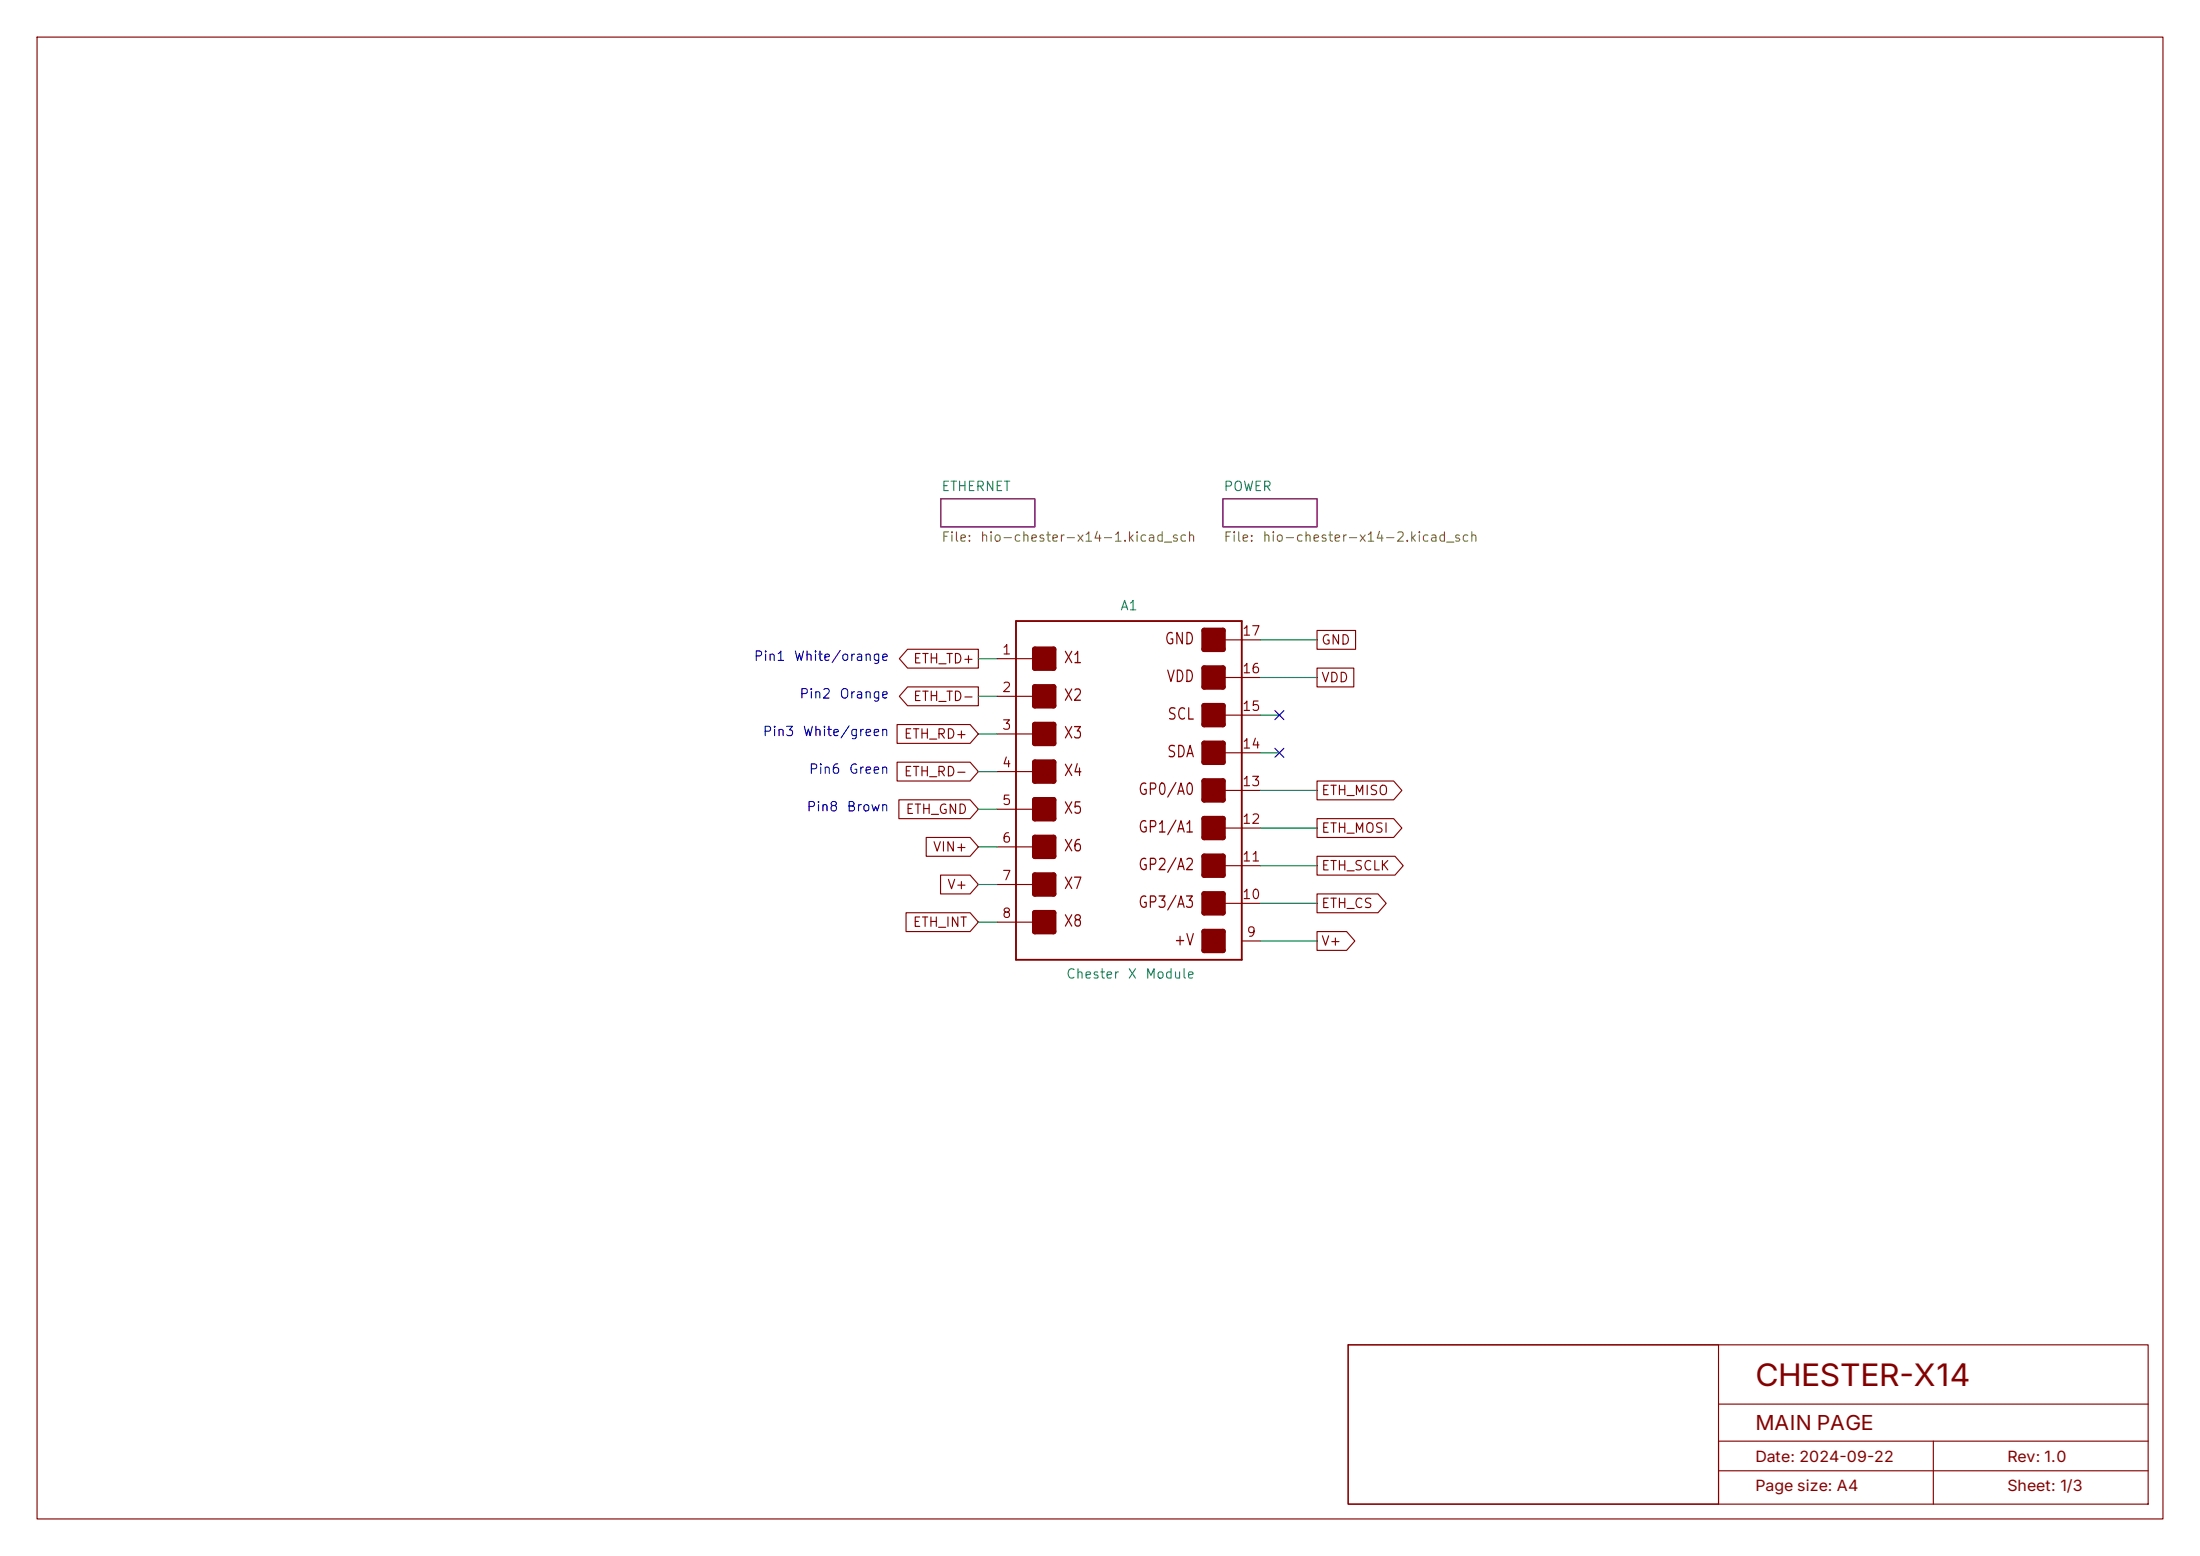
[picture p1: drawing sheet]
<svg xmlns="http://www.w3.org/2000/svg" width="297mm" height="210mm" viewBox="0 0 297 210" stroke-linecap="round" stroke-linejoin="round" font-family="sans-serif">
<g fill="none" stroke="#840000" stroke-width=".15">
<path d="M5 5h287v200h-287zM121.1 97.8h9.9l1.1 1.3-1.1 1.2h-9.9zM122.5 87.6h9.6v2.6h-9.6l-1.1-1.3zM122.5 92.7h9.6v2.6h-9.6l-1.1-1.3zM134.6 88.9h5.1M134.6 94h5.1M134.6 99.1h5.1M165.1 86.4h5.1M165.1 91.4h5.1M165.1 96.5h5.1M177.8 90.2h5v2.5h-5zM177.8 85.1h5.2v2.5h-5.2z"/>
<path d="M121.1 102.9h9.9l1.1 1.2-1.1 1.3h-9.9zM121.3 107.9h9.7l1.1 1.3-1.1 1.3h-9.7zM125 113h6l1.1 1.3-1.1 1.3h-6zM127 118.1h4l1.1 1.3-1.1 1.3h-4zM134.6 104.1h5.1M134.6 109.2h5.1M134.6 114.3h5.1M134.6 119.4h5.1M165.1 101.6h5.1M165.1 106.7h5.1M165.1 111.8h5.1M165.1 116.8h5.1"/>
<path d="M177.8 105.4h10.3l1.2 1.3-1.2 1.3h-10.3zM177.8 115.6h10.5l1.1 1.2-1.1 1.3h-10.5zM177.8 110.5h10.3l1.2 1.3-1.2 1.2h-10.3zM122.3 123.2h8.7l1.1 1.3-1.1 1.2h-8.7zM134.6 124.5h5.1M165.1 121.9h5.1M167.6 127h2.6M177.8 125.7h4l1.1 1.3-1.1 1.3h-4zM177.8 120.6h8.2l1.1 1.3-1.1 1.3h-8.2zM182 181.5h108v21.5h-108zM182 181.5h50v21.5h-50zM232 198.5h58"/>
<path d="M232 189.5h58M261 194.5v8.5M290 194.5h-58v8.5"/>
</g>
<path d="M127 67.3h12.7v3.8h-12.7zM165.1 67.3h12.7v3.8h-12.7z" fill="none" stroke="#840084" stroke-width=".15"/>
<path d="M137.2 83.8h30.4v45.7h-30.4z" fill="none" stroke="#840000" stroke-width=".25"/>
<g fill="none" stroke="#840000" stroke-width=".76">
<path d="M139.7 87.6h2.5v2.6h-2.5zM139.7 92.7h2.5v2.6h-2.5zM139.7 97.8h2.5v2.5h-2.5zM162.6 85.1h2.5v2.5h-2.5zM162.6 90.2h2.5v2.5h-2.5zM162.6 95.3h2.5v2.5h-2.5zM139.7 102.9h2.5v2.5h-2.5zM139.7 108h2.5v2.5h-2.5zM139.7 113h2.5v2.6h-2.5zM139.7 118.1h2.5v2.6h-2.5zM162.6 100.3h2.5v2.6h-2.5zM162.6 105.4h2.5v2.6h-2.5z"/>
<path d="M162.6 110.5h2.5v2.5h-2.5zM162.6 115.6h2.5v2.5h-2.5zM139.7 123.2h2.5v2.5h-2.5zM162.6 120.7h2.5v2.5h-2.5zM162.6 125.7h2.5v2.6h-2.5z"/>
</g>
<g fill="#840000" stroke="#840000" stroke-width=".15">
<path d="M139.7 87.6h2.5v2.6h-2.5z"/>
<path d="M139.7 92.7h2.5v2.6h-2.5z"/>
<path d="M139.7 97.8h2.5v2.5h-2.5z"/>
<path d="M139.7 102.9h2.5v2.5h-2.5z"/>
<path d="M139.7 108h2.5v2.5h-2.5z"/>
<path d="M139.7 113h2.5v2.6h-2.5z"/>
<path d="M139.7 118.1h2.5v2.6h-2.5z"/>
<path d="M139.7 123.2h2.5v2.5h-2.5z"/>
<path d="M162.6 85.1h2.5v2.5h-2.5z"/>
<path d="M162.6 90.2h2.5v2.5h-2.5z"/>
<path d="M162.6 95.3h2.5v2.5h-2.5z"/>
<path d="M162.6 100.3h2.5v2.6h-2.5z"/>
<path d="M162.6 105.4h2.5v2.6h-2.5z"/>
<path d="M162.6 110.5h2.5v2.5h-2.5z"/>
<path d="M162.6 115.6h2.5v2.5h-2.5z"/>
<path d="M162.6 120.7h2.5v2.5h-2.5z"/>
<path d="M162.6 125.7h2.5v2.6h-2.5z"/>
</g>
<g fill="none" stroke="#008400" stroke-width=".15">
<path d="M132.1 94h2.5M132.1 88.9h2.5M132.1 99.1h2.5M170.2 96.5h2.5M170.2 91.4h7.6M170.2 86.4h7.6M132.1 109.2h2.5M132.1 119.4h2.5M132.1 104.1h2.5M132.1 114.3h2.5M170.2 101.6h2.5M170.2 116.8h7.6"/>
<path d="M170.2 111.8h7.6M170.2 106.7h7.6M132.1 124.5h2.5M170.2 127h7.6M170.2 121.9h7.6"/>
</g>
<path d="M172.1 95.9l1.2 1.2M173.3 95.9l-1.2 1.2M172.1 101l1.2 1.2M173.3 101l-1.2 1.2" fill="none" stroke="#000084" stroke-width=".15"/>
<text font-size="4.2" fill="#840000" x="237" y="187">CHESTER-X14</text>
<text font-size="2.8" fill="#840000" x="237" y="193">MAIN PAGE</text>
<g font-size="2.1" fill="#840000">
<text x="237" y="197.3">Date: 2024-09-22</text>
<text x="271" y="197.3">Rev: 1.0</text>
<text x="237" y="201.3">Page size: A4</text>
<text x="271" y="201.3">Sheet: 1/3</text>
</g>
<g font-size="1.5" fill="#840000">
<text x="143.5" y="89.9">X1</text>
<text x="157.1" y="87.4">GND</text>
<text x="143.5" y="95">X2</text>
<text x="157.4" y="92.4">VDD</text>
<text x="143.5" y="100.1">X3</text>
<text x="157.5" y="97.5">SCL</text>
<text x="143.5" y="105.1">X4</text>
<text x="153.6" y="107.7">GP0/A0</text>
<text x="157.5" y="102.6">SDA</text>
<text x="143.5" y="110.2">X5</text>
<text x="153.6" y="112.8">GP1/A1</text>
<text x="143.5" y="115.3">X6</text>
<text x="153.6" y="117.8">GP2/A2</text>
<text x="143.5" y="120.4">X7</text>
<text x="143.5" y="125.5">X8</text>
<text x="153.6" y="122.9">GP3/A3</text>
<text x="158.4" y="128">+V</text>
</g>
<g font-size="1.3" fill="#008484">
<text x="127" y="66.6">ETHERNET</text>
<text x="165.1" y="66.6">POWER</text>
<text x="151.1" y="82.7">A1</text>
<text x="143.8" y="132.4">Chester</text>
<text x="152.1" y="132.4">X</text>
<text x="154.5" y="132.4">Module</text>
</g>
<g font-size="1.3" fill="#848400">
<text x="127" y="73.4">File:</text>
<text x="132.2" y="73.4">hio-chester-x14-1.kicad_sch</text>
<text x="165.1" y="73.4">File:</text>
<text x="170.3" y="73.4">hio-chester-x14-2.kicad_sch</text>
</g>
<g font-size="1.3" fill="#0000c2">
<text x="101.7" y="89.5">Pin1</text>
<text x="107.1" y="89.5">White/orange</text>
<text x="107.8" y="94.6">Pin2</text>
<text x="113.2" y="94.6">Orange</text>
<text x="102.9" y="99.7">Pin3</text>
<text x="108.3" y="99.7">White/green</text>
<text x="109.1" y="104.8">Pin6</text>
<text x="114.5" y="104.8">Green</text>
<text x="108.8" y="109.8">Pin8</text>
<text x="114.2" y="109.8">Brown</text>
</g>
<g font-size="1.3" fill="#840000">
<text x="123.2" y="89.9">ETH_TD+</text>
<text x="135.2" y="88.6">1</text>
<text x="167.6" y="86.1">17</text>
<text x="178.3" y="87.3">GND</text>
<text x="123.2" y="94.9">ETH_TD-</text>
<text x="135.2" y="93.7">2</text>
<text x="167.6" y="91.2">16</text>
<text x="178.3" y="92.4">VDD</text>
<text x="121.9" y="100">ETH_RD+</text>
<text x="135.2" y="98.8">3</text>
<text x="167.6" y="101.3">14</text>
<text x="167.6" y="96.3">15</text>
<text x="121.9" y="105.1">ETH_RD-</text>
<text x="135.2" y="103.9">4</text>
<text x="167.6" y="106.4">13</text>
<text x="178.3" y="107.6">ETH_MISO</text>
<text x="122.2" y="110.2">ETH_GND</text>
<text x="135.2" y="109">5</text>
<text x="167.6" y="111.5">12</text>
<text x="178.3" y="112.7">ETH_MOSI</text>
<text x="125.9" y="115.3">VIN+</text>
<text x="135.2" y="114">6</text>
<text x="135.2" y="119.1">7</text>
<text x="167.6" y="116.6">11</text>
<text x="178.3" y="117.8">ETH_SCLK</text>
<text x="123.1" y="125.4">ETH_INT</text>
<text x="127.8" y="120.3">V+</text>
<text x="135.2" y="124.2">8</text>
<text x="167.6" y="121.7">10</text>
<text x="178.3" y="122.9">ETH_CS</text>
<text x="168.2" y="126.7">9</text>
<text x="178.3" y="128">V+</text>
</g>
</svg>
